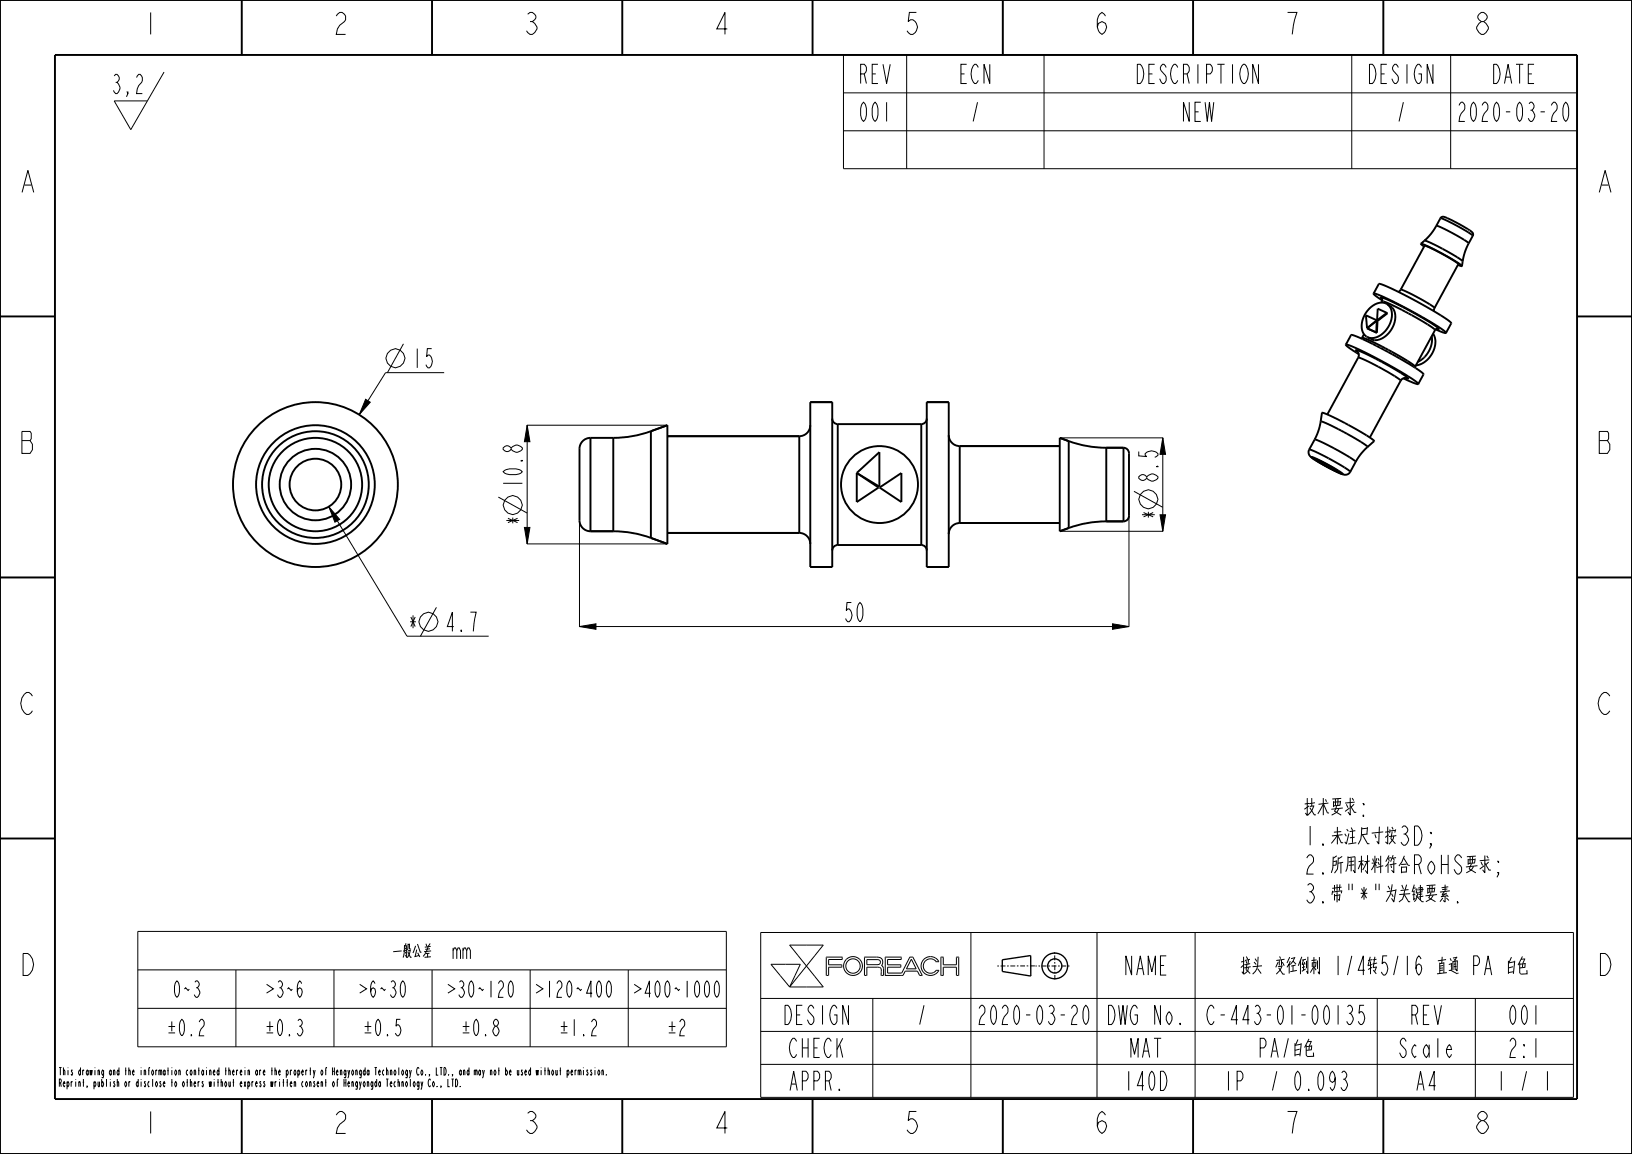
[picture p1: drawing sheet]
<svg xmlns="http://www.w3.org/2000/svg" width="297mm" height="210mm" viewBox="0 0 297 210" stroke-linecap="round" stroke-linejoin="round" font-family="sans-serif">
<g fill="none" stroke="#000" stroke-width=".18">
<path d="M20.8 18.4h6l-3 5.2zM20.8 13.8l.2-.3a.78 .78 0 0 1 .7 .7 .78 .78 0 0 1-.4 .8l.3 .3a1.2 1.2 0 0 1-.3 1.7h-.3l-.3-.6M21 15h.3M23.3 17l-.2-.3h.2v.3l-.3 .6M24.9 14.1l.3-.6h.3a1.25 1.25 0 0 1-.3 2.1l-.2 .6-.1 .8h1M29.9 13.1l-3.1 5.3M153.5 10h133.5v20.7h-133.5zM153.5 16.9h133.5M165 10v20.7M190 10v20.7M246 10v20.7M264 10v20.7"/>
<path d="M153.5 23.8h133.5M66.5 72.7l.9 .5-2 2.3zM73.4 62.6l-2.9 5.2M80.8 67.8h-10.6l-4.8 7.7M95.9 77.4h25.5M95.9 77.4l.5 3h-1zM95.9 77.4v21.6M192.9 79.7h18.8M211.6 79.7l.5 3h-1zM211.6 79.7v17M59.8 92.2l2 2.3-.8 .5zM59.8 92.2l14.3 23.6h14.8"/>
<path d="M90.7 90.5l5.2 2.9M95.4 96h1l-.5 3zM95.9 99h25.5M105.5 94.7v19.4M192.9 96.7h18.8M205.5 93.9v20.2M206.4 89.4l5.2 2.9M211.1 93.7h1l-.5 3zM79.4 110.5l-2.9 5.3M105.5 114l3-.5v1zM105.5 114h100M202.5 113.5l3 .5-3 .5z"/>
<path d="M25.1 169.5h107.1v21h-107.1zM25.1 176.5h107.1M42.9 176.5v14M60.8 176.5v14M78.6 176.5v14M83.1 173l.3-.5h.2l.2 .5v1.5M84.3 173l.2-.5h.2l.2 .5v1.5M84.3 172.5v2M84.9 173l.3-.5h.2l.2 .5v1.5M96.5 176.5v14M114.3 176.5v14M138.4 169.7h147.9v30h-147.9z"/>
<path d="M140.3 175.5h5.3l-1.9 4.1zM143.7 172h6.1l-3 3.8zM146.8 175.8l3 3.8h-6.1M146.8 175.8l-3.1 3.8M150.8 177.5v-1.5h2.4v-.4h-2.4v-1h2.4l.1-.4h-2.9v3.3h.4M157.8 174.6l2.1 .1 .3 .1v.4l-.4 .3h-2zM157.8 177.5v-1.5h1.9l.4 .1 .2 .2 .1 1.2h.4M160.8 177.5v-1.3l-.4-.5 .2-.6-.2-.7-.7-.2h-2.3l-.1 3.3h.5M164.3 177.5h.1M165.9 174.6l.8 1.7h-1.7zM166.1 174.2h-.5l-1.5 2.9h-2.6v-1.1h2.4v-.4h-2.4v-1h2.5v-.4h-2.9v3.3h3.2M166.1 174.2h.1"/>
<path d="M166.1 174.2l1.7 3.3h-.4l-.4-.8h-2.3l-.4 .8M170.4 175l-.7-.5h-.8l-.6 .5-.3 .8 .3 .8 .6 .4h.8l.7-.4M170.4 176.6h.1M170.4 175h.1M170.4 176.6h.4M170.4 175h.5l-.4-.5-.5-.3-.7-.1-.7 .1-.5 .4-.3 .5-.2 .5 .1 .7 .5 .8 1 .4 1-.2 .7-.7M170.8 176.6h.1M171.2 174.2h.5v1.4h2.4v-1.4h.4v3.3h-.4v-1.5h-2.4v1.5h-.5zM176.7 169.7v30M199.6 169.7v30M217.5 169.7v30M25.1 183.5h107.1"/>
<path d="M138.4 181.7h147.9M138.4 187.7h147.9M138.4 193.7h147.9M158.8 181.7v18M250.6 181.7v18M268.5 181.7v18"/>
<circle cx="71.9" cy="65.2" r="1.72"/>
<circle cx="93.3" cy="91.9" r="1.72"/>
<circle cx="209" cy="90.9" r="1.72"/>
<circle cx="77.9" cy="113.1" r="1.72"/>
<circle cx="155.2" cy="175.8" r="1.31"/>
<circle cx="155.2" cy="175.8" r="1.71"/>
</g>
<path d="M66.5 72.7l.9 .5-2 2.3zM95.9 77.4l.5 3h-1zM211.6 79.7l.5 3h-1zM59.8 92.2l2 2.3-.8 .5zM95.4 96h1l-.5 3zM211.1 93.7h1l-.5 3zM105.5 114l3-.5v1zM202.5 113.5l3 .5-3 .5z" fill="#000"/>
<g fill="none" stroke="#000" stroke-width=".35">
<path d="M0 0h297v210h-297zM10 10h277v190h-277zM44 .1v10M78.6 .1v10M113.2 .1v10M147.9 .1v10M182.5 .1v10M217.1 .1v10M251.7 .1v10M262.2 39.6l.4-.2 .5 .2 3.3 1.6 1.5 1.1 .2 .3-.1 .3-.8-.6-2-1.2-2.1-1-1-.4zM0 57.6h10M248.8 59.7l.1 .1"/>
<path d="M248.8 59.7l1.8 .9M250.6 58.3l-2-.9 .2 2.3M250.6 58.3l-1.8 1.4M250.6 58.4l-1.8 1.3M250.6 58.4l-.1 2.1 .1 .1M250.6 58.4h.1l-.1 2.2M250.7 58.4h-.1M250.7 56.2l1.7 .7-1.8 1.4zM251.5 54.4v.4M251.5 54.8l1.5 .6 3.3 1.6 3.5 2 1.4 1.1M251.5 54.8l-.1 .3M251.5 54.4l-.2-.2a6 6 0 0 1 2.5 1l5.3 2.8 2 1.2 .7 .6h-.3"/>
<path d="M251.5 54.7l-1.5-1.3a5.6 5.6 0 0 1 2.6 1l4.1 2.1 4.3 2.5a6.1 6.1 0 0 1 2.1 1.6l-1.8-.7M252.4 56.9l.1 .1-1.8 1.4-.1-.1M254.5 53.1l.4-.4 .4 .1 4.4 2.3a2.12 2.12 0 0 1 1.3 1v.5M261.4 41.1l2.8 1.3 3.1 1.8-.8 1.9-.3 1.5-.9-.7-2.3-1.4-2.6-1.3-1.2-.4 1.4-1.4zM261.5 59.8l-.3 .3M287 57.6h10M118.5 78.5v19.4M118.5 78.5a20 20 0 0 1-6.9 1.2v17M121.5 77.4l-3 1.1M121.5 79.4h24M145.5 79.4v17.6M147.5 77.4a2 2 0 0 1-2 2"/>
<path d="M147.5 73.2h4v30h-4M151.5 76.2a1 1 0 0 0 1 1M152.5 77.2v22M152.5 77.2h15.2M167.7 77.2v22M168.7 76.2a1 1 0 0 1-1 1M172.7 73.2h-4v30h4M172.7 79.2a2 2 0 0 0 2 2M192.9 79.7l1.6 .6M240.3 76.7l1.1 .3 2.7 1.4 3.2 1.8 1.5 1 .1 .1-1.3 1.4-.9 1.3-.9-.7-2.5-1.4-2.8-1.4-1.3-.5 .8-1.8zM245.9 61a11.5 11.5 0 0 1 3.9 1.6l7.1 3.9a6.4 6.4 0 0 1 2.2 1.6M247.1 64a.94 .94 0 0 1 .1 1.1l1.3 .5 2.8 1.4 2.7 1.5 .9 .8 .4-.4 .5-.1"/>
<path d="M247.1 64.1l-.3-.4 1.5 .6 3.2 1.6 3.4 1.9 1.4 1.1-.5-.1M247.9 61.5l-.1 .1M247.9 61.5l1.5 .5 3.3 1.7 3.5 2 1.3 1M248.2 60.8l-.3 .7M257.5 66.7v.2M261.2 60.1l-3.7 6.6M106 80.3l.9-.5 .6-.1v17a2 2 0 0 1-2-2v-13v-.6zM107.5 96.7h4.1M111.6 96.7a20 20 0 0 1 6.9 1.2M118.5 97.9l3 1.1M121.5 97h24M145.5 97a2 2 0 0 1 2 2"/>
<path d="M152.5 99.2a1 1 0 0 0-1 1M152.5 99.2h15.2M155.9 86.1l4 2.6-4 2.7zM155.9 86.1l4.1-3.8v6.3zM160.1 88.7l3.9-2.6v5.3zM167.7 99.2a1 1 0 0 1 1 1M174.7 95.2a2 2 0 0 0-2 2M174.7 95.2h18.2M174.7 81.2h18.2M174.7 81.2v14M194.5 96.1l-1.6 .6M194.5 80.3a20 20 0 0 0 6.8 1.2"/>
<path d="M194.5 80.3v15.8M201.3 94.9a20 20 0 0 0-6.8 1.2M201.3 94.9h3.2M201.3 81.5h3.2M201.3 81.5v13.4M204.5 81.5a1 1 0 0 1 1 1v11.4a1 1 0 0 1-1 1M204.5 81.5v13.4M239.3 83.7l-.6-.5 2.9 1.3 2.1 1.2 .7 .6-2.8-1.3-3-1.8a.98 .98 0 0 1-.3-1.4l3.5 1.6 3.7 2.3a.27 .27 0 0 1 .2 .3 .27 .27 0 0 1-.3 .2l-.6 .2-.8-.2-4.6-2.4M0 105.1h10M287 105.1h10M0 152.6h10M287 152.6h10"/>
<path d="M44 200.1v10M78.6 200.1v10M113.2 200.1v10M147.9 200.1v10M182.5 200.1v10M217.1 200.1v10M251.7 200.1v10"/>
<circle cx="57.4" cy="88.2" r="8.5"/>
<circle cx="57.4" cy="88.2" r="9.7"/>
<circle cx="57.4" cy="88.2" r="6.5"/>
</g>
<g fill="none" stroke="#000" stroke-width=".25">
<path d="M187.6 173.9v3.7l-5.2-.8v-2.1l5.2-.8"/>
<circle cx="192" cy="175.8" r="2.34"/>
<circle cx="192" cy="175.8" r="1.29"/>
</g>
<path d="M181.5 175.8h6.8M191.9 173.3l.1 5M194.6 175.8h-6.2" fill="none" stroke="#000" stroke-width=".18" stroke-dasharray=".3 .3 .9 .3" stroke-linecap="butt"/>
<!-- layer: 02___PRT_ALL_AXES -->
<g fill="none" stroke="#000" stroke-width=".35">
<path d="M262.1 39.7l-.7 1.4M249.3 56.1a2.38 2.38 0 0 1 3.5-.4 3.8 3.8 0 0 1-1 4.8 2.38 2.38 0 0 1-3.5 .4 3.8 3.8 0 0 1 1-4.8zM250 53.4l.9-1.7a34.4 34.4 0 0 1 7.8 3.6l2.6 1.5a9.5 9.5 0 0 1 2.8 2l-.9 1.8M252.4 55.3l.6 .4a2.73 2.73 0 0 1 .6 3.5 3.6 3.6 0 0 1-3.9 2.6l-.8-.4M254.9 52.7l4.3-8 1 .3 2.3 1.2 2 1.2 .9 .7-4.3 7.9M258.6 44.4l1.2 .4 2.6 1.3 2.6 1.5 1.1 .8M258.6 44.4l.6 .5M259.2 43.8l-.6 .6M265.3 48.2l.8 .2M266.2 47.6l-.1 .8M268 42.9l-.7 1.4M107.5 79.7h4.1"/>
<path d="M118.5 78.5l3-1.1v21.6l-3-1.1M121.5 79.4h24M151.5 73.2h-4v30h4M168.7 73.2h4v30h-4M239.2 80l-.9 1.8M240.3 76.7l.3-1.6h.1l1.8 .7 2.9 1.5 3.1 1.8 1.5 1.1-1.1 1.1M244.9 62.7a7.2 7.2 0 0 0 2.4 1.7M244.9 62.7a34.4 34.4 0 0 1 7.8 3.7l2.6 1.5a9.5 9.5 0 0 1 2.8 2M245.9 61l-1 1.7M247.2 65.1l-5.6 10.3M254.9 69.3l-5.6 10.3M255.4 68.8l1.8 .9 .9 .2"/>
<path d="M259.1 68.1l-1 1.8M260.5 61.2a4.6 4.6 0 0 1-2.5 4.7M260.8 60.7a4 4 0 0 1-1.5 5.1l-.8 .5-.8 .2M107.5 96.7h4.1M121.5 97h24M174.7 95.2h18.2M174.7 81.2h18.2M194.5 80.3l-1.6-.6v17l1.6-.6M201.3 94.9h3.2M201.3 81.5h3.2M239.4 83.6l2.3 1 1.9 1.2-2.2-1zM246.7 84l-1 1.9"/>
<circle cx="57.4" cy="88.2" r="15"/>
<circle cx="57.4" cy="88.2" r="10.8"/>
<circle cx="57.4" cy="88.2" r="4.7"/>
<circle cx="160.1" cy="88.2" r="7"/>
</g>
<g font-size="5.2">
<text x="26.1" y="6.3">1</text>
<text x="60.7" y="6.3">2</text>
<text x="95.4" y="6.3">3</text>
<text x="130" y="6.3">4</text>
<text x="164.6" y="6.3">5</text>
<text x="199.2" y="6.3">6</text>
<text x="233.9" y="6.3">7</text>
<text x="268.5" y="6.3">8</text>
<text x="3.8" y="35">A</text>
<text x="290.8" y="35">A</text>
<text x="3.8" y="82.5">B</text>
<text x="290.8" y="82.5">B</text>
<text x="3.8" y="130">C</text>
<text x="290.8" y="130">C</text>
<text x="3.8" y="177.5">D</text>
<text x="290.8" y="177.5">D</text>
<text x="26.1" y="206.3">1</text>
<text x="60.7" y="206.3">2</text>
<text x="95.4" y="206.3">3</text>
<text x="130" y="206.3">4</text>
<text x="164.6" y="206.3">5</text>
<text x="199.2" y="206.3">6</text>
<text x="233.9" y="206.3">7</text>
<text x="268.5" y="206.3">8</text>
</g>
<g font-size="4.6">
<text x="155.8" y="15.2">REV</text>
<text x="174.1" y="15.2">ECN</text>
<text x="205.5" y="15.2">DESCRIPTION</text>
<text x="248.2" y="15.2">DESIGN</text>
<text x="270.9" y="15.2">DATE</text>
<text x="155.8" y="22.1">001</text>
<text x="176.4" y="22.1">/</text>
<text x="214.6" y="22.1">NEW</text>
<text x="253.9" y="22.1">/</text>
<text x="264.1" y="22.1">2020-03-20</text>
<text x="74.9" y="66.9">15</text>
<text x="95.1" y="89" transform="rotate(-90 95.1 89)">10.8</text>
<text x="210.7" y="87.9" transform="rotate(-90 210.7 87.9)">8.5</text>
<text x="95.1" y="95.8" transform="rotate(-90 95.1 95.8)">*</text>
<text x="210.7" y="94.7" transform="rotate(-90 210.7 94.7)">*</text>
<text x="153.4" y="113.1">50</text>
<text x="74.1" y="114.9">*</text>
<text x="80.9" y="114.9">4.7</text>
<text x="237.2" y="148.6">技术要求:</text>
<text x="237.2" y="153.8">1.未注尺寸按3D;</text>
<text x="237.2" y="159.1">2.所用材料符合RoHS要求;</text>
<text x="237.2" y="164.3">3.带&quot;*&quot;为关键要素.</text>
<text x="204" y="177.4">NAME</text>
<text x="211" y="177.4">接头 变径倒刺 1/4转5/16 直通 PA 白色</text>
<text x="141.8" y="186.4">DESIGN</text>
<text x="166.6" y="186.4">/</text>
<text x="176.8" y="186.4">2020-03-20</text>
<text x="200.6" y="186.4">DWG No.</text>
<text x="218.1" y="186.4">C-443-01-00135</text>
<text x="256.2" y="186.4">REV</text>
<text x="274" y="186.4">001</text>
<text x="143" y="192.4">CHECK</text>
<text x="205.2" y="192.4">MAT</text>
<text x="226.1" y="192.4">PA/白色</text>
<text x="253.9" y="192.4">Scale</text>
<text x="274" y="192.4">2:1</text>
<text x="143" y="198.4">APPR.</text>
<text x="204" y="198.4">140D</text>
<text x="222.3" y="198.4">IP</text>
<text x="230.9" y="198.4">/ 0.093</text>
<text x="257.3" y="198.4">A4</text>
<text x="272.1" y="198.4">1</text>
<text x="276.3" y="198.4">/ 1</text>
</g>
<g font-size="3.9">
<text x="66.9" y="174.5">一般公差</text>
<text x="31.1" y="181.5">0~3</text>
<text x="47" y="181.5">＞3~6</text>
<text x="63.9" y="181.5">＞6~30</text>
<text x="79.8" y="181.5">＞30~120＞120~400＞400~1000</text>
<text x="29.1" y="188.5">±0.2</text>
<text x="47" y="188.5">±0.3</text>
<text x="64.8" y="188.5">±0.5</text>
<text x="82.7" y="188.5">±0.8</text>
<text x="100.5" y="188.5">±1.2</text>
<text x="120.3" y="188.5">±2</text>
</g>
<g font-size="1.8">
<text x="10.6" y="195.7">This drawing and the information contained therein are the property of</text>
<text x="10.6" y="197.8">Reprint, publish or disclose to others without express written consent of</text>
<text x="60.3" y="195.7">Hengyongda Technology Co., LTD., and may not be used without permission.</text>
<text x="62.4" y="197.8">Hengyongda Technology Co., LTD.</text>
</g>
</svg>
